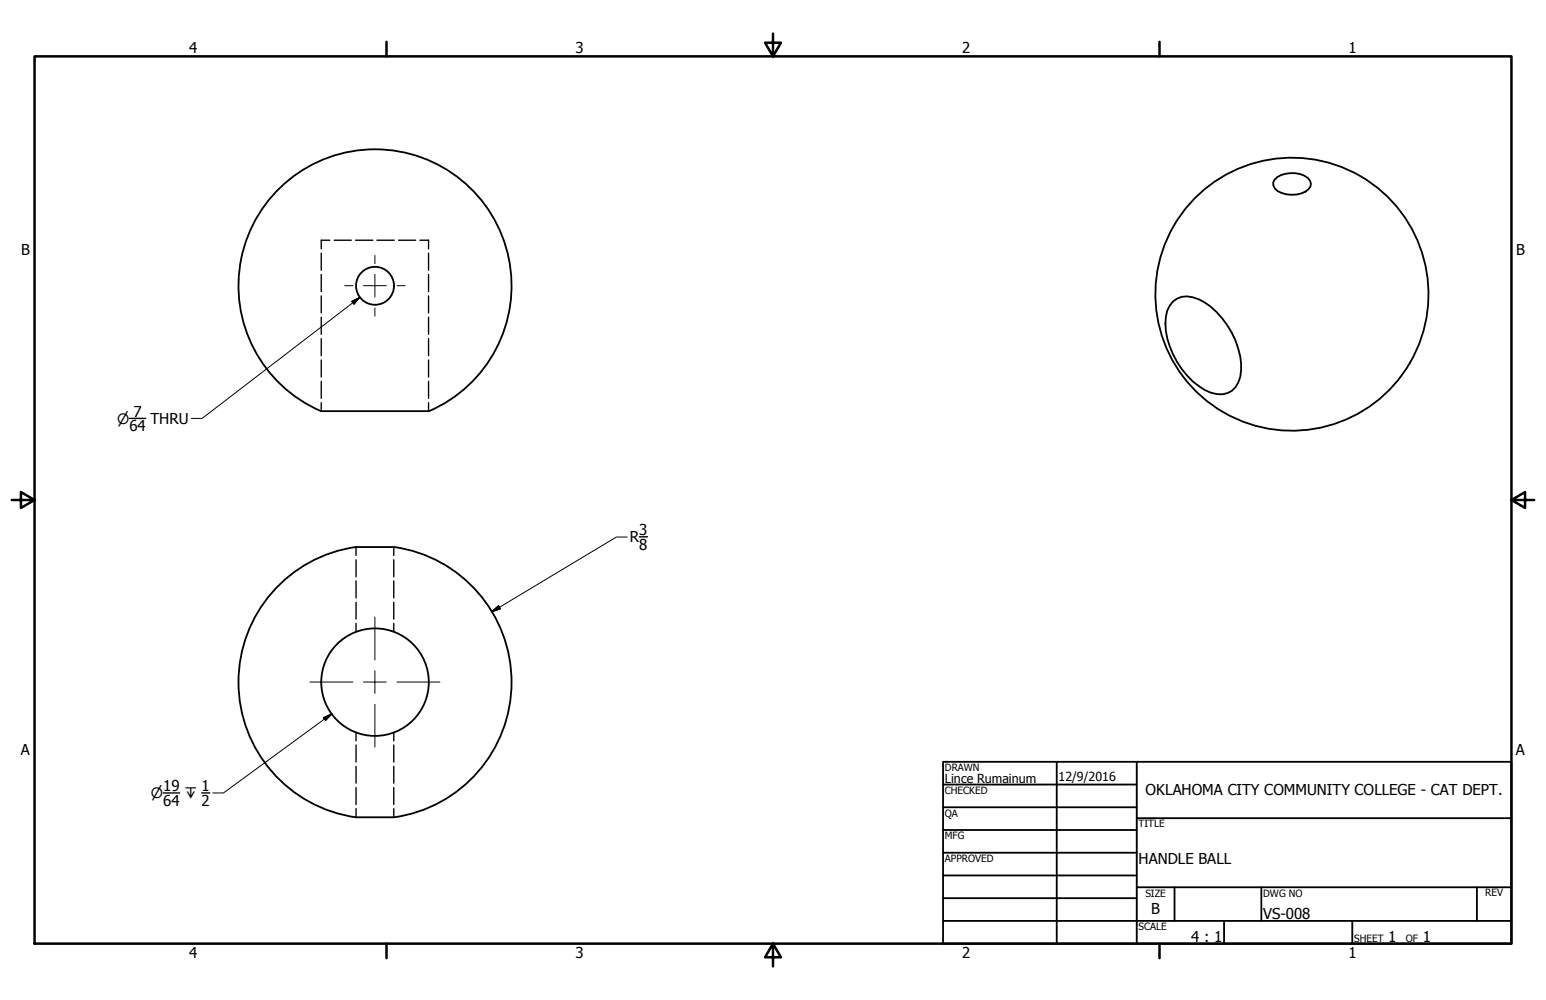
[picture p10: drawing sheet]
<svg xmlns="http://www.w3.org/2000/svg" width="432mm" height="279mm" viewBox="0 0 432 279" stroke-linecap="round" stroke-linejoin="round" font-family="sans-serif">
<!-- layer: Visible (ANSI) -->
<g fill="none" stroke="#000" stroke-width=".51">
<path d="M355.9 50.3a7.5 7.5 0 0 1 9.4-.6 2.15 2.15 0 0 1 .8 2.1 2.15 2.15 0 0 1-1.5 1.7 7.8 7.8 0 0 1-8.5-.8l-.4-.8-.1-.8zM327.6 84.3a5.5 5.5 0 0 1 5.5-1.2 17.6 17.6 0 0 1 9.7 7.8 20.7 20.7 0 0 1 3.6 14.4 5.8 5.8 0 0 1-8.2 4.4 22.4 22.4 0 0 1-12.7-19.3 8 8 0 0 1 2.1-6.1zM89.7 114.9h30M89.7 114.9a38.1 38.1 0 0 1-15.1-58.4 38.1 38.1 0 0 1 60.3 0 38.1 38.1 0 0 1-15.2 58.4M110 152.8h-10.5a38.1 38.1 0 0 0-32.9 37.8 38.1 38.1 0 0 0 32.8 37.8l10.6-.1M110 152.8a38.1 38.1 0 0 1 32.9 37.8 38.1 38.1 0 0 1-32.9 37.8"/>
<circle cx="104.7" cy="79.9" r="5.3"/>
<circle cx="360.8" cy="82.2" r="38.1"/>
<circle cx="104.7" cy="190.6" r="15"/>
</g>
<!-- layer: Hidden (ANSI) -->
<g fill="none" stroke="#000" stroke-width=".38">
<path d="M89.7 70.7v4.8M89.7 76.7v4.8M92.1 67.1h-2.4v2.4M93.3 67.1h4.8M99.3 67.1h4.8M105.3 67.1h4.8M111.3 67.1h4.8M117.3 67.1h2.4v2.4M119.7 70.7v4.8M119.7 76.7v4.8M89.7 82.7v4.7M89.7 88.6v4.8"/>
<path d="M89.7 94.6v4.8M119.7 82.7v4.7M119.7 88.6v4.8M119.7 94.6v4.8M89.7 100.6v4.7M89.7 106.6v4.7M89.7 112.5v2.4M119.7 100.6v4.7M119.7 106.6v4.7M119.7 112.5v2.4M99.4 152.8v2.4M99.4 156.4v4.8"/>
<path d="M110 152.8v2.4M110 156.4v4.8M99.4 162.3v4.8M99.4 168.3v4.7M99.4 174.2v2.3M110 162.3v4.8M110 168.3v4.7M110 174.2v2.3M99.4 204.6v2.4M99.4 208.2v4.7M99.4 214.1v4.7M110 204.6v2.4"/>
<path d="M110 208.2v4.7M110 214.1v4.7M99.4 220v4.8M99.4 225.9v2.4M110 220v4.8M110 225.9v2.4"/>
</g>
<!-- layer: Border (ANSI) -->
<path d="M9.7 15.7h412.4v248h-412.4zM107.9 11.7v4M215.9 9.4v6.3l-2.2-3.8h4.4l-2.2 3.8M323.8 11.7v4M3.3 139.7h6.4l-3.9-2.2v4.4l3.9-2.2M422.1 139.7l3.9 2.2v-4.4l-3.9 2.2h6.4M107.9 263.7v4M215.9 263.7l2.2 3.8h-4.4l2.2-3.8v6.3M323.8 263.7v4" fill="none" stroke="#000" stroke-width=".7"/>
<!-- layer: Title (ANSI) -->
<g fill="none" stroke="#000" stroke-width=".51">
<path d="M263.4 212.9h158.7v50.8h-158.7zM263.4 219.2h54.1M295.1 212.9v50.8M317.5 212.9v50.8M263.4 225.6h54.1M263.4 231.9h54.1M263.4 238.3h54.1M317.5 228.6h104.6M263.4 244.6h54.1M263.4 251h54.1M263.4 257.3h158.7M317.5 247.9h104.6"/>
<path d="M328 247.9v9.4M341.9 257.3v6.4M352.3 247.9v9.4M377.7 257.3v6.4M412.5 247.9v9.4"/>
</g>
<!-- layer: Center Mark (ANSI) -->
<path d="M96.3 79.8h2.3M101.5 79.8h6.4M104.7 71.4v2.3M104.7 76.6v6.4M110.9 79.8h2.3M104.7 86v2.3M104.7 172.4v12M86.6 190.6h12M101.5 190.6h6.4M104.7 187.4v6.3M104.7 196.8v11.9M110.9 190.6h12" fill="none" stroke="#000" stroke-width=".28"/>
<!-- layer: Symbol (ANSI) -->
<path d="M36.1 116.9h4.6M45.6 221.6h4.6M56.3 221.6h2.3" fill="none" stroke="#000" stroke-width=".38"/>
<path d="M98.2 84.2l2.3-1.1-1.6 1.9zM100.5 83.1l-44 33.8h-3M92.6 199.5l-30.2 22.1h-3M90.3 200.5l2.3-1-1.7 1.8z" fill="none" stroke="#000" stroke-width=".28"/>
<path d="M100.5 83.1l-1.6 1.9zM98.2 84.2l2.3-1.1-1.6 1.9zM92.6 199.5l-1.7 1.8zM90.3 200.5l2.3-1-1.7 1.8z" fill="#000" stroke="#000" stroke-width=".28"/>
<!-- layer: Dimension (ANSI) -->
<path d="M178.6 150h2.2" fill="none" stroke="#000" stroke-width=".38"/>
<path d="M175.2 150.1h-3.1l-34.7 20.8M137.4 170.9l1.9-1.7 .5 .9z" fill="none" stroke="#000" stroke-width=".28"/>
<path d="M137.4 170.9l1.9-1.7zM137.4 170.9l1.9-1.7 .5 .9z" fill="#000" stroke="#000" stroke-width=".28"/>
<g font-size="4.2">
<text x="52.8" y="14.7">4</text>
<text x="160.8" y="14.7">3</text>
<text x="268.7" y="14.7">2</text>
<text x="376.7" y="14.7">1</text>
<text x="5.9" y="71.4">B</text>
<text x="423.5" y="71.4">B</text>
<text x="37.3" y="116.4">7</text>
<text x="42" y="118.4">THRU</text>
<text x="36.1" y="120.5">64</text>
<text x="178.6" y="149.5">3</text>
<text x="176" y="151.5">R</text>
<text x="178.6" y="153.6">8</text>
<text x="5.8" y="211.1">A</text>
<text x="423.4" y="211.1">A</text>
<text x="45.6" y="221">19</text>
<text x="56.3" y="221">1</text>
<text x="45.6" y="225.2">64</text>
<text x="56.3" y="225.2">2</text>
<text x="320" y="222.2">OKLAHOMA CITY COMMUNITY COLLEGE - CAT DEPT.</text>
<text x="318" y="241.3">HANDLE BALL</text>
<text x="321.5" y="255.4">B</text>
<text x="352.8" y="256.7">VS-008</text>
<text x="332.7" y="263.1">4 : 1</text>
<text x="387.7" y="263.1">1</text>
<text x="397.4" y="263.1">1</text>
<text x="52.8" y="267.7">4</text>
<text x="160.8" y="267.7">3</text>
<text x="268.7" y="267.7">2</text>
<text x="376.7" y="267.7">1</text>
</g>
<g font-size="4">
<text x="32.7" y="118.4">⌀</text>
<text x="42.2" y="223.1">⌀</text>
<text x="51.5" y="223.1">↧</text>
</g>
<g font-size="3.5">
<text x="263.9" y="218.6">Lince Rumainum</text>
<text x="295.7" y="218.1">12/9/2016</text>
</g>
<g font-size="2.8">
<text x="263.9" y="215.4">DRAWN</text>
<text x="263.9" y="221.8">CHECKED</text>
<text x="263.9" y="228.2">QA</text>
<text x="318" y="231.1">TITLE</text>
<text x="263.9" y="234.5">MFG</text>
<text x="263.9" y="240.9">APPROVED</text>
<text x="319.9" y="250.5">SIZE</text>
<text x="352.8" y="250.5">DWG NO</text>
<text x="414.8" y="250.4">REV</text>
<text x="318" y="259.9">SCALE</text>
<text x="378.2" y="263.1">SHEET</text>
<text x="392.6" y="263.1">OF</text>
</g>
</svg>
